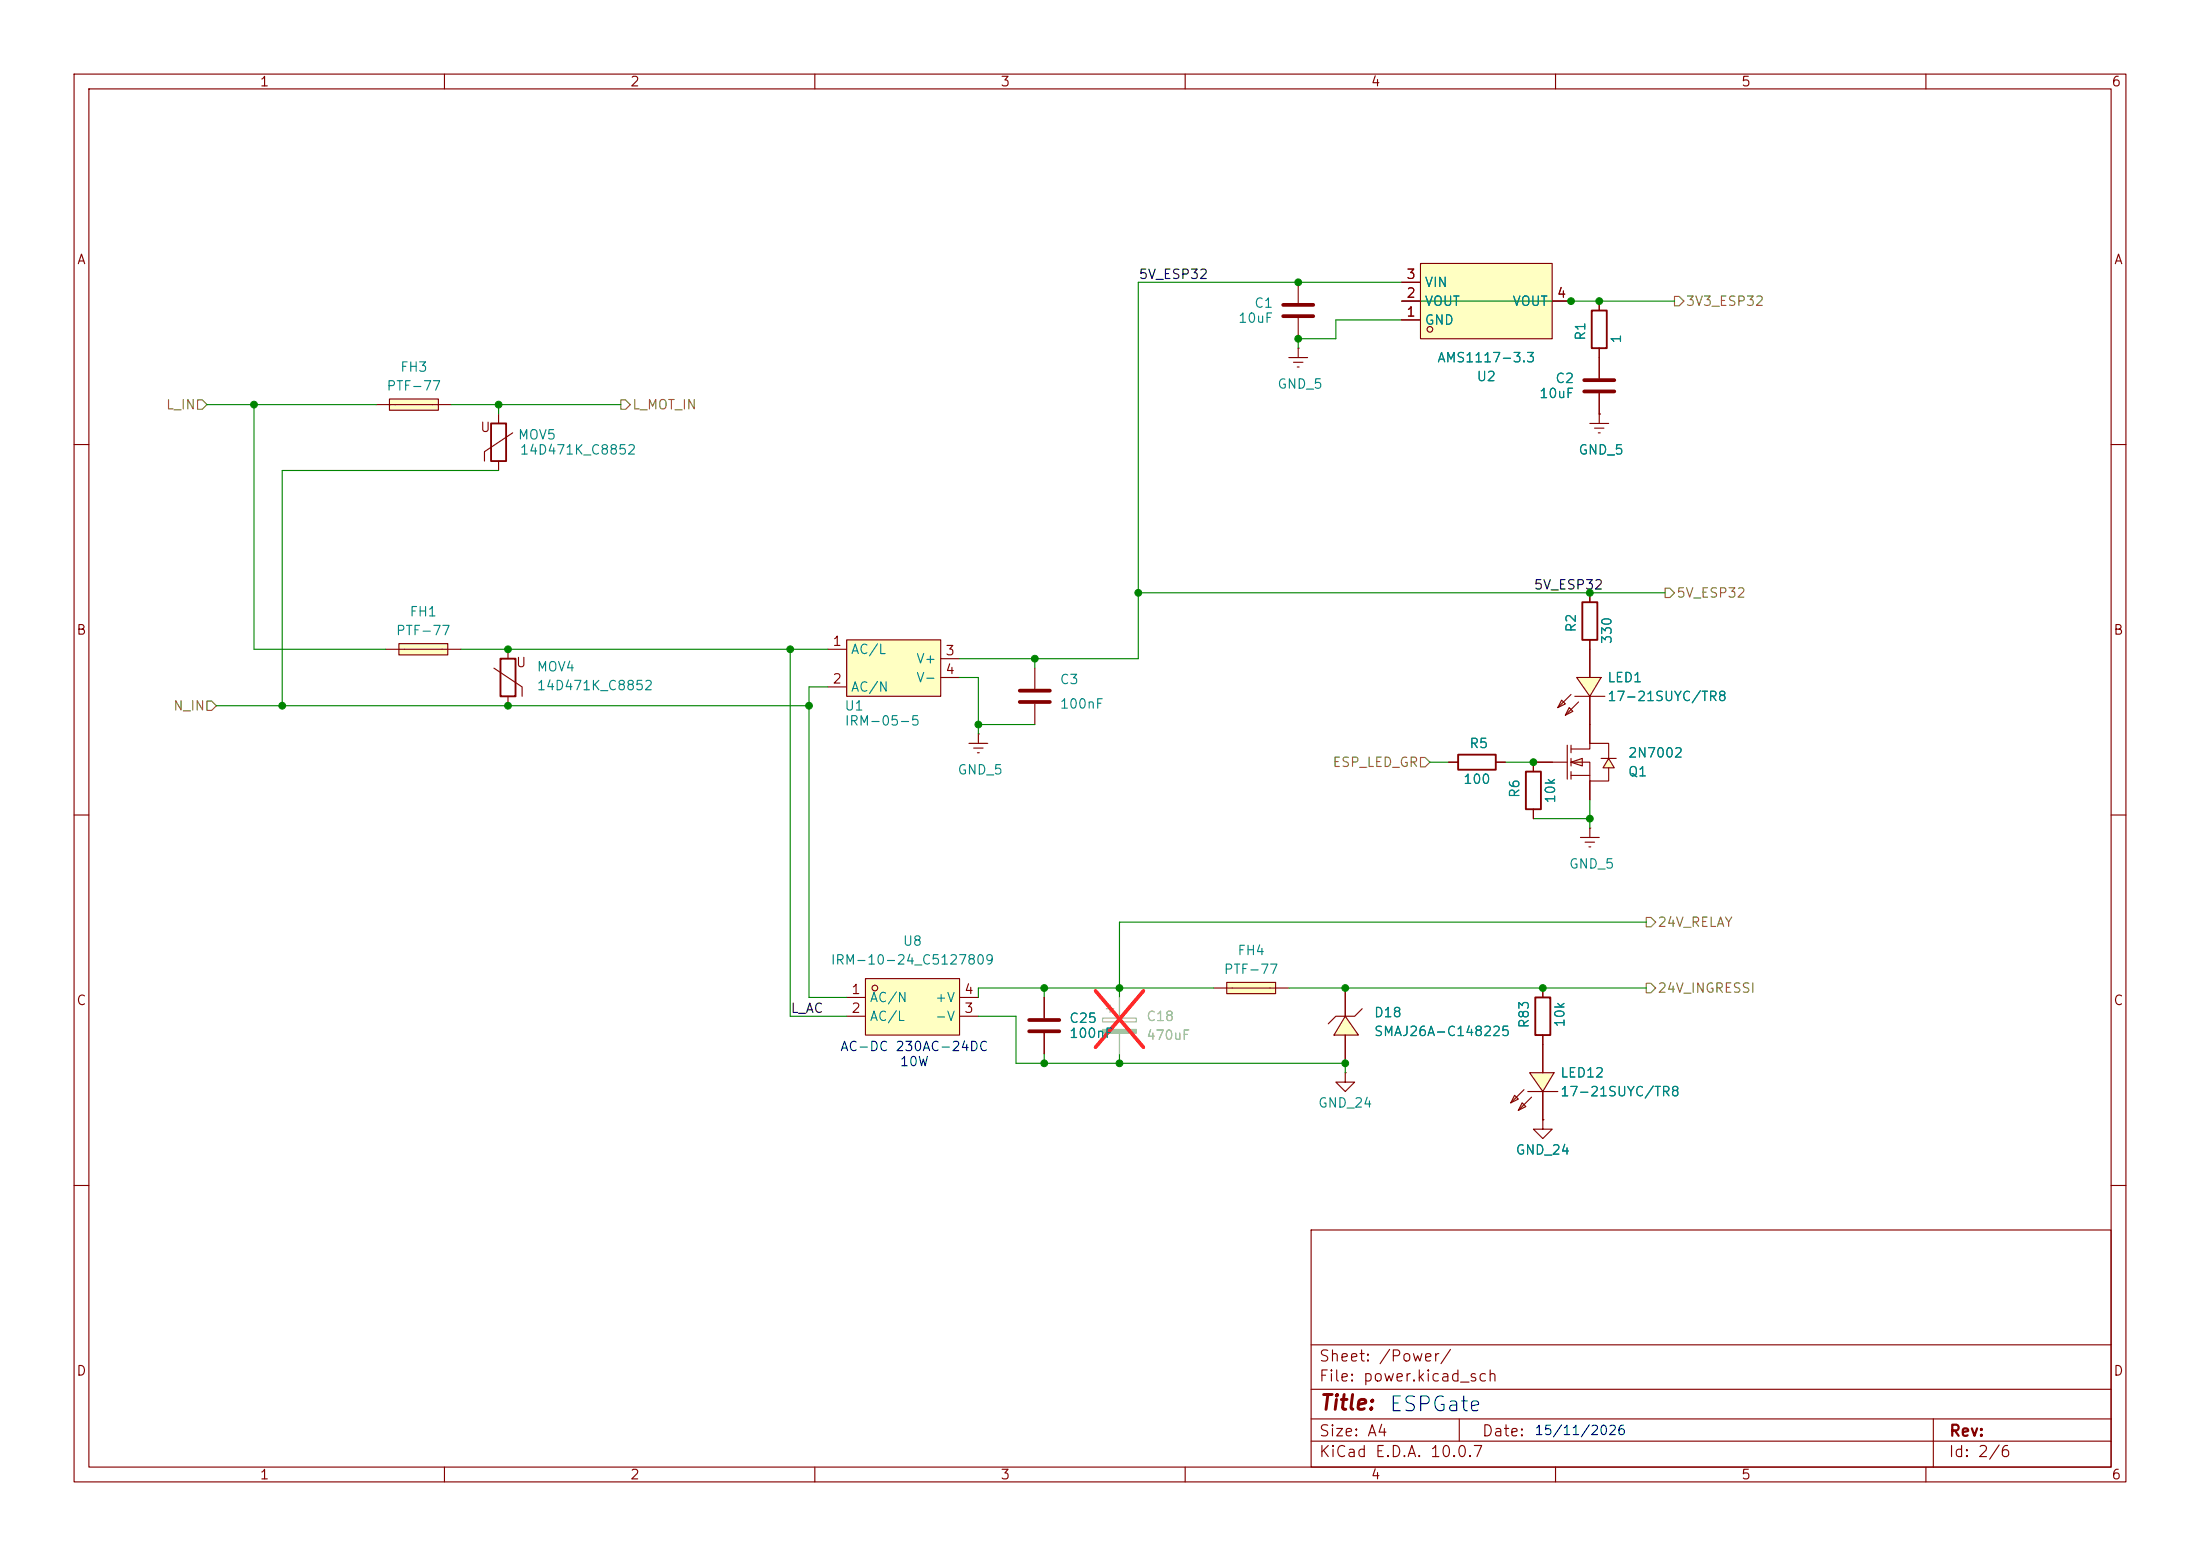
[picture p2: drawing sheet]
<svg xmlns="http://www.w3.org/2000/svg" width="297mm" height="210mm" viewBox="0 0 297 210" stroke-linecap="round" stroke-linejoin="round" font-family="sans-serif">
<g fill="none" stroke="#840000" stroke-width=".15">
<path d="M10 10h277v190h-277zM12 12h273v186h-273zM60 10v2M110 10v2M160 10v2M210 10v2M260 10v2M10 60h2M285 60h2M132.1 99.1h.1M132.1 99.1v1.2M10 110h2"/>
<path d="M130.8 100.3h2.5M131.4 101h1.3M132 101.6h.2M285 110h2M208.3 151.1v1.3h1.2l-1.2 1.3-1.3-1.3h1.3M208.3 151.1h.1M10 160h2M177 166h108v32h-108zM285 160h2M60 198v2M110 198v2M160 198v2"/>
<path d="M177 194.5h108M177 191.5h108M177 187.5h108M177 181.5h108M197 191.5v3M210 198v2M260 198v2M261 191.5v6.5"/>
</g>
<path d="M114.3 86.4h12.7v7.6h-12.7z" fill="#ffffc2"/>
<path d="M111.8 87.6h2.5M111.8 92.7h2.5M114.3 86.4h12.7v7.6h-12.7zM127 88.9h2.5M127 91.4h2.5" fill="none" stroke="#840000" stroke-width=".15"/>
<g fill="#ffffc2">
<path d="M205.5 148.8l.5 .6-1 .5z"/>
<path d="M204.5 147.8l.5 .5-1 .5z"/>
<path d="M206.5 144.8h3.3l-1.5 2.5z"/>
</g>
<path d="M66.7 90.2l3.8 2.5v1.3M68.6 87.6v1.3M68.6 94v1.3M204.5 147.8l.5 .5-1 .5zM205.5 148.8l.5 .6-1 .5zM205.7 147.1l-1.7 1.7M206.3 147.3h4M206.5 144.8h3.3l-1.5 2.5zM206.8 148.1l-1.8 1.8M208.3 141v3.8M208.3 147.3v3.8" fill="none" stroke="#840000" stroke-width=".15"/>
<path d="M67.6 88.9h2v5.1h-2z" fill="none" stroke="#840000" stroke-width=".25"/>
<path d="M53.9 86.9h6.6v1.5h-6.6z" fill="#ffffc2"/>
<path d="M52.1 87.6h10.1M53.9 86.9h6.6v1.5h-6.6zM213.4 113h2.5M214 113.7h1.3M214.5 114.3h.3M214.6 111.8h.1M214.6 111.8v1.2" fill="none" stroke="#840000" stroke-width=".15"/>
<path d="M148.8 137.4h4.6v.5h-4.6zM149.4 136.1h1M149.9 135.6v1.1M151.1 134.6v2.8M151.1 139.4v2.8" fill="none" stroke="#a1a1a1" stroke-width=".15"/>
<path d="M148.8 138.9h4.6v.5h-4.6z" fill="#a1a1a1" stroke="#a1a1a1" stroke-width=".15"/>
<path d="M147.9 133.7l6.5 7.7M154.4 133.7l-6.5 7.7" fill="none" stroke="#ff2626" stroke-width=".46"/>
<path d="M52.6 53.8h6.6v1.6h-6.6z" fill="#ffffc2"/>
<path d="M50.8 54.6h10.2M52.6 53.8h6.6v1.6h-6.6z" fill="none" stroke="#840000" stroke-width=".15"/>
<g fill="#ffffc2">
<path d="M211.8 95.5l.5 .5-1 .5z"/>
<path d="M210.8 94.5l.5 .5-1 .5z"/>
<path d="M212.8 91.4h3.3l-1.5 2.6z"/>
</g>
<path d="M210.8 94.5l.5 .5-1 .5zM211.8 95.5l.5 .5-1 .5zM212.1 93.7l-1.8 1.8M212.6 94h4.1M212.8 91.4h3.3l-1.5 2.6zM213.1 94.7l-1.8 1.8M214.6 87.6v3.8M214.6 94v3.8" fill="none" stroke="#840000" stroke-width=".15"/>
<path d="M165.6 132.6h6.6v1.5h-6.6z" fill="#ffffc2"/>
<path d="M214.6 80v1.3M214.6 86.4v1.2M163.8 133.4h10.2M165.6 132.6h6.6v1.5h-6.6zM181.6 144.8v1.3h1.3l-1.3 1.2-1.3-1.2h1.3M181.6 144.8h.1" fill="none" stroke="#840000" stroke-width=".15"/>
<path d="M213.6 81.3h2v5.1h-2z" fill="none" stroke="#840000" stroke-width=".25"/>
<path d="M181.6 137.2l1.8 2.5h-3.3z" fill="#ffffc2"/>
<g fill="none" stroke="#840000" stroke-width=".15">
<path d="M214.6 57.2h2.6M215.3 57.8h1.2M215.8 58.4h.2M215.9 55.9h.1M215.9 40.6v1.3M215.9 47v4.1M215.9 53.1v4.1M139.7 90.2v2.8M139.7 95v2.8M181.6 137.2l1.8 2.5h-3.3zM181.6 133.4v3.8M181.6 139.7v3.8"/>
<path d="M183.9 136.1l-1 1.1h-2.6l-1 1M208.3 133.4v1.2M208.3 139.7v1.3"/>
</g>
<path d="M214.9 41.9h2v5.1h-2zM207.3 134.6h2v5.1h-2z" fill="none" stroke="#840000" stroke-width=".25"/>
<path d="M213.9 51.3h4M213.9 52.8h4M137.7 93.2h4M137.7 94.7h4" fill="none" stroke="#840000" stroke-width=".51"/>
<g fill="#ffffc2">
<path d="M212.1 102.9l1.5-.5v1z"/>
<path d="M217.2 102.4l.7 1.2h-1.5z"/>
</g>
<g fill="none" stroke="#840000" stroke-width=".15">
<path d="M175.3 38.1v2.8M174 48.3h2.5M174.6 48.9h1.3M175.1 49.5h.3M175.3 47h.1M175.3 42.9v2.8M175.3 47v1.3M214.6 97.8v2.5M195.6 102.9h1.2M201.9 102.9h1.3M207 109.2v1.3M211.6 102.9h-4.6v1.2"/>
<path d="M211.6 100.6v4.6M212.1 101.1h2.5v-.8h2.6v2.1M212.1 102.9l1.5-.5v1zM212.1 102.9h2.5v2.5h2.6v-1.8M212.1 100.6v1M212.1 102.4v1M212.1 104.1v1.1M212.1 104.7h2.5M214.6 105.4v2.6M216.1 102.4h2.1M217.2 102.4l.7 1.2h-1.5zM141 134.6v2.8"/>
<path d="M141 139.4v2.8"/>
</g>
<path d="M196.8 101.9h5.1v2h-5.1zM206 104.1h2v5.1h-2z" fill="none" stroke="#840000" stroke-width=".25"/>
<path d="M173.2 41.1h4.1M173.2 42.7h4.1M138.9 137.7h4.1M138.9 139.2h4.1" fill="none" stroke="#840000" stroke-width=".51"/>
<path d="M191.8 35.6h17.7v10.1h-17.7z" fill="#ffffc2"/>
<g fill="none" stroke="#840000" stroke-width=".15">
<path d="M189.2 38.1h2.6M191.8 35.6h17.7v10.1h-17.7zM67.3 55.9v1.3M69.2 58.4l-3.8 2.6v1.2M189.2 43.2h2.6M189.2 40.6h2.6M209.5 40.6h2.6M67.3 62.2v1.3"/>
<circle cx="193" cy="44.5" r=".38"/>
</g>
<path d="M66.3 57.2h2v5h-2z" fill="none" stroke="#840000" stroke-width=".25"/>
<path d="M116.8 132.1h12.7v7.6h-12.7z" fill="#ffffc2"/>
<g fill="none" stroke="#840000" stroke-width=".15">
<path d="M189.2 38.1h2.6M189.2 43.2h2.6M189.2 40.6h2.6M209.5 40.6h2.6M215.9 55.9h.1M215.9 40.6v1.3M215.9 47v4.1M215.9 53.1v2.8M214.6 80v1.3M214.6 86.4v5M214.6 94v6.3M195.6 102.9h1.2"/>
<path d="M201.9 102.9h1.3M207 109.2v1.3M209.5 102.9h-2.5v1.2M214.6 105.4v2.6M114.3 134.6h2.5M114.3 137.2h2.5M116.8 132.1h12.7v7.6h-12.7zM129.5 134.6h2.6M129.5 137.2h2.6M141 134.6v2.8M141 139.4v2.8M181.6 133.4v3.8"/>
<path d="M181.6 139.7v3.8M208.3 133.4v1.2M208.3 139.7v5.1M208.3 151.1h.1M208.3 147.3v3.8"/>
<circle cx="118.1" cy="133.4" r=".38"/>
</g>
<path d="M26.7 54h.6l.6 .6-.6 .6h-.6zM83.8 54h.7l.6 .6-.6 .6h-.7zM226.1 40h.6l.6 .6-.6 .7h-.6zM224.8 79.4h.6l.7 .6-.7 .6h-.6zM27.9 94.6h.7l.6 .7-.6 .6h-.7zM191.8 102.2h.6l.6 .7-.6 .6h-.6zM222.2 123.8h.7l.6 .7-.6 .6h-.7zM222.2 132.7h.7l.6 .7-.6 .6h-.7z" fill="none" stroke="#848400" stroke-width=".15"/>
<g fill="none" stroke="#008400" stroke-width=".15">
<path d="M189.2 38.1h-35.5v50.8h-24.2M27.9 54.6h22.9M34.3 54.6v33h17.8M61 54.6h22.8M67.3 54.6v1.3M189.2 43.2h-8.9v2.5h-5v1.3M189.2 40.6h36.9M67.3 63.5h-29.2v31.8M29.2 95.3h80M62.2 87.6h49.6M106.7 87.6v49.6h7.6M111.8 92.7h-2.6v41.9h5.1"/>
<path d="M129.5 91.4h2.6v7.7M132.1 97.8h7.6M139.7 88.9v1.3M153.7 80h71.1M193 102.9h2.6M203.2 102.9h3.8M207 110.5h7.6M214.6 108v3.8M132.1 137.2h5.1v6.3h44.4v1.3M141 133.4v1.2M163.8 133.4h-31.7v1.2M174 133.4h48.2"/>
<path d="M222.2 124.5h-71.1v10.1M141 142.2v1.3M151.1 142.2v1.3"/>
</g>
<path d="M151.1 134.6v2.8M151.1 139.4v2.8" fill="none" stroke="#a1a1a1" stroke-width=".15"/>
<path d="M147.9 133.7l6.5 7.7M154.4 133.7l-6.5 7.7" fill="none" stroke="#ff2626" stroke-width=".46"/>
<g fill="#008400" stroke="#008400" stroke-width=".14">
<circle cx="208.3" cy="133.4" r=".46"/>
<circle cx="151.1" cy="143.5" r=".46"/>
<circle cx="151.1" cy="133.4" r=".46"/>
<circle cx="214.6" cy="110.5" r=".46"/>
<circle cx="181.6" cy="143.5" r=".46"/>
<circle cx="181.6" cy="133.4" r=".46"/>
<circle cx="132.1" cy="97.8" r=".46"/>
<circle cx="139.7" cy="88.9" r=".46"/>
<circle cx="153.7" cy="80" r=".46"/>
<circle cx="141" cy="143.5" r=".46"/>
<circle cx="141" cy="133.4" r=".46"/>
<circle cx="212.1" cy="40.6" r=".46"/>
<circle cx="175.3" cy="38.1" r=".46"/>
<circle cx="175.3" cy="45.7" r=".46"/>
<circle cx="214.6" cy="80" r=".46"/>
<circle cx="207" cy="102.9" r=".46"/>
<circle cx="215.9" cy="40.6" r=".46"/>
<circle cx="34.3" cy="54.6" r=".46"/>
<circle cx="109.2" cy="95.3" r=".46"/>
<circle cx="106.7" cy="87.6" r=".46"/>
<circle cx="38.1" cy="95.3" r=".46"/>
<circle cx="68.6" cy="87.6" r=".46"/>
<circle cx="68.6" cy="95.3" r=".46"/>
<circle cx="67.3" cy="54.6" r=".46"/>
</g>
<text font-size="2" fill="#840000" x="178" y="190.8">Title:</text>
<text font-size="2" fill="#0000c2" x="187.4" y="191">ESPGate</text>
<g font-size="1.5" fill="#840000">
<text x="178" y="184.1">Sheet: /Power/</text>
<text x="178" y="186.8">File: power.kicad_sch</text>
<text x="178" y="197">KiCad E.D.A. 10.0.7</text>
<text x="178" y="194.2">Size: A4</text>
<text x="200" y="194.2">Date:</text>
<text x="263" y="197">Id: 2/6</text>
<text x="263" y="194.2">Rev:</text>
</g>
<g font-size="1.3" fill="#840000">
<text x="35" y="12">1</text>
<text x="85" y="12">2</text>
<text x="135" y="12">3</text>
<text x="185" y="12">4</text>
<text x="235" y="12">5</text>
<text x="285" y="12">6</text>
<text x="10.3" y="36">A</text>
<text x="285.3" y="36">A</text>
<text x="189.8" y="40.5">2</text>
<text x="189.8" y="38">3</text>
<text x="210.1" y="40.5">4</text>
<text x="189.8" y="43">1</text>
<text x="64.7" y="58.6">U</text>
<text x="10.2" y="86">B</text>
<text x="112.3" y="87.5">1</text>
<text x="127.5" y="88.8">3</text>
<text x="285.2" y="86">B</text>
<text x="69.6" y="90.4">U</text>
<text x="112.3" y="92.6">2</text>
<text x="127.5" y="91.3">4</text>
<text x="10.2" y="136">C</text>
<text x="114.8" y="134.5">1</text>
<text x="114.8" y="137">2</text>
<text x="130.1" y="137">3</text>
<text x="130.1" y="134.5">4</text>
<text x="285.2" y="136">C</text>
<text x="10.2" y="186">D</text>
<text x="285.2" y="186">D</text>
<text x="35" y="200">1</text>
<text x="85" y="200">2</text>
<text x="135" y="200">3</text>
<text x="185" y="200">4</text>
<text x="235" y="200">5</text>
<text x="285" y="200">6</text>
</g>
<g font-size="1.3">
<text x="153.6" y="38">5V_ESP32</text>
<text x="207" y="79.9">5V_ESP32</text>
<text x="106.7" y="137">L_AC</text>
</g>
<g font-size="1.3" fill="#008484">
<text x="169.2" y="41.9">C1</text>
<text x="192.3" y="41.6">VOUT</text>
<text x="192.3" y="39.1">VIN</text>
<text x="204.1" y="41.6">VOUT</text>
<text x="167.1" y="43.9">10uF</text>
<text x="192.3" y="44.1">GND</text>
<text x="214.3" y="46.1" transform="rotate(-90 214.3 46.1)">R1</text>
<text x="219.1" y="46.5" transform="rotate(-90 219.1 46.5)">1</text>
<text x="52.1" y="53">PTF-77</text>
<text x="53.9" y="50.5">FH3</text>
<text x="172.4" y="52.8">GND_5</text>
<text x="193.9" y="49.2">AMS1117-3.3</text>
<text x="199.3" y="51.8">U2</text>
<text x="209.9" y="52">C2</text>
<text x="69.8" y="59.6">MOV5</text>
<text x="207.7" y="54">10uF</text>
<text x="70.1" y="61.7">14D471K_C8852</text>
<text x="213" y="61.7">GND_5</text>
<text x="55.2" y="83.5">FH1</text>
<text x="53.4" y="86.1">PTF-77</text>
<text x="114.8" y="88.6">AC/L</text>
<text x="123.6" y="89.9">V+</text>
<text x="213.1" y="85.4" transform="rotate(-90 213.1 85.4)">R2</text>
<text x="217.9" y="87" transform="rotate(-90 217.9 87)">330</text>
<text x="72.4" y="90.9">MOV4</text>
<text x="72.4" y="93.5">14D471K_C8852</text>
<text x="114.8" y="93.7">AC/N</text>
<text x="123.6" y="92.4">V-</text>
<text x="143" y="92.7">C3</text>
<text x="143" y="96">100nF</text>
<text x="216.9" y="92.4">LED1</text>
<text x="216.9" y="94.9">17-21SUYC/TR8</text>
<text x="113.9" y="96.2">U1</text>
<text x="113.9" y="98.2">IRM-05-5</text>
<text x="198.3" y="101.3">R5</text>
<text x="129.2" y="104.8">GND_5</text>
<text x="197.4" y="106.1">100</text>
<text x="205.4" y="107.8" transform="rotate(-90 205.4 107.8)">R6</text>
<text x="219.7" y="105.1">Q1</text>
<text x="219.7" y="102.6">2N7002</text>
<text x="210.3" y="108.5" transform="rotate(-90 210.3 108.5)">10k</text>
<text x="211.7" y="117.5">GND_5</text>
<text x="112.1" y="130.5">IRM-10-24_C5127809</text>
<text x="121.8" y="128">U8</text>
<text x="165.1" y="131.8">PTF-77</text>
<text x="167" y="129.2">FH4</text>
<text x="117.3" y="135.6">AC/N</text>
<text x="126.1" y="135.6">+V</text>
<text x="185.4" y="137.6">D18</text>
<text x="117.3" y="138.1">AC/L</text>
<text x="126.1" y="138.1">-V</text>
<text x="144.3" y="138.4">C25</text>
<text x="144.3" y="140.4">100nF</text>
<text x="185.4" y="140.2">SMAJ26A-C148225</text>
<text x="206.7" y="138.9" transform="rotate(-90 206.7 138.9)">R83</text>
<text x="211.5" y="138.8" transform="rotate(-90 211.5 138.8)">10k</text>
<text x="177.9" y="149.8">GND_24</text>
<text x="210.6" y="145.7">LED12</text>
<text x="210.6" y="148.3">17-21SUYC/TR8</text>
<text x="204.5" y="156.2">GND_24</text>
</g>
<g font-size="1.3" fill="#848400">
<text x="227.5" y="41.6">3V3_ESP32</text>
<text x="22.3" y="55.6">L_IN</text>
<text x="85.3" y="55.6">L_MOT_IN</text>
<text x="226.2" y="81">5V_ESP32</text>
<text x="23.3" y="96.2">N_IN</text>
<text x="179.8" y="103.8">ESP_LED_GR</text>
<text x="223.7" y="125.4">24V_RELAY</text>
<text x="223.7" y="134.3">24V_INGRESSI</text>
</g>
<g font-size="1.3" fill="#0000c2">
<text x="113.3" y="142.2">AC-DC 230AC-24DC</text>
<text x="121.4" y="144.2">10W</text>
<text x="207.1" y="194">15/11/2026</text>
</g>
<g font-size="1.3" fill="#a1a1a1">
<text x="154.7" y="138.1">C18</text>
<text x="154.7" y="140.7">470uF</text>
</g>
</svg>
